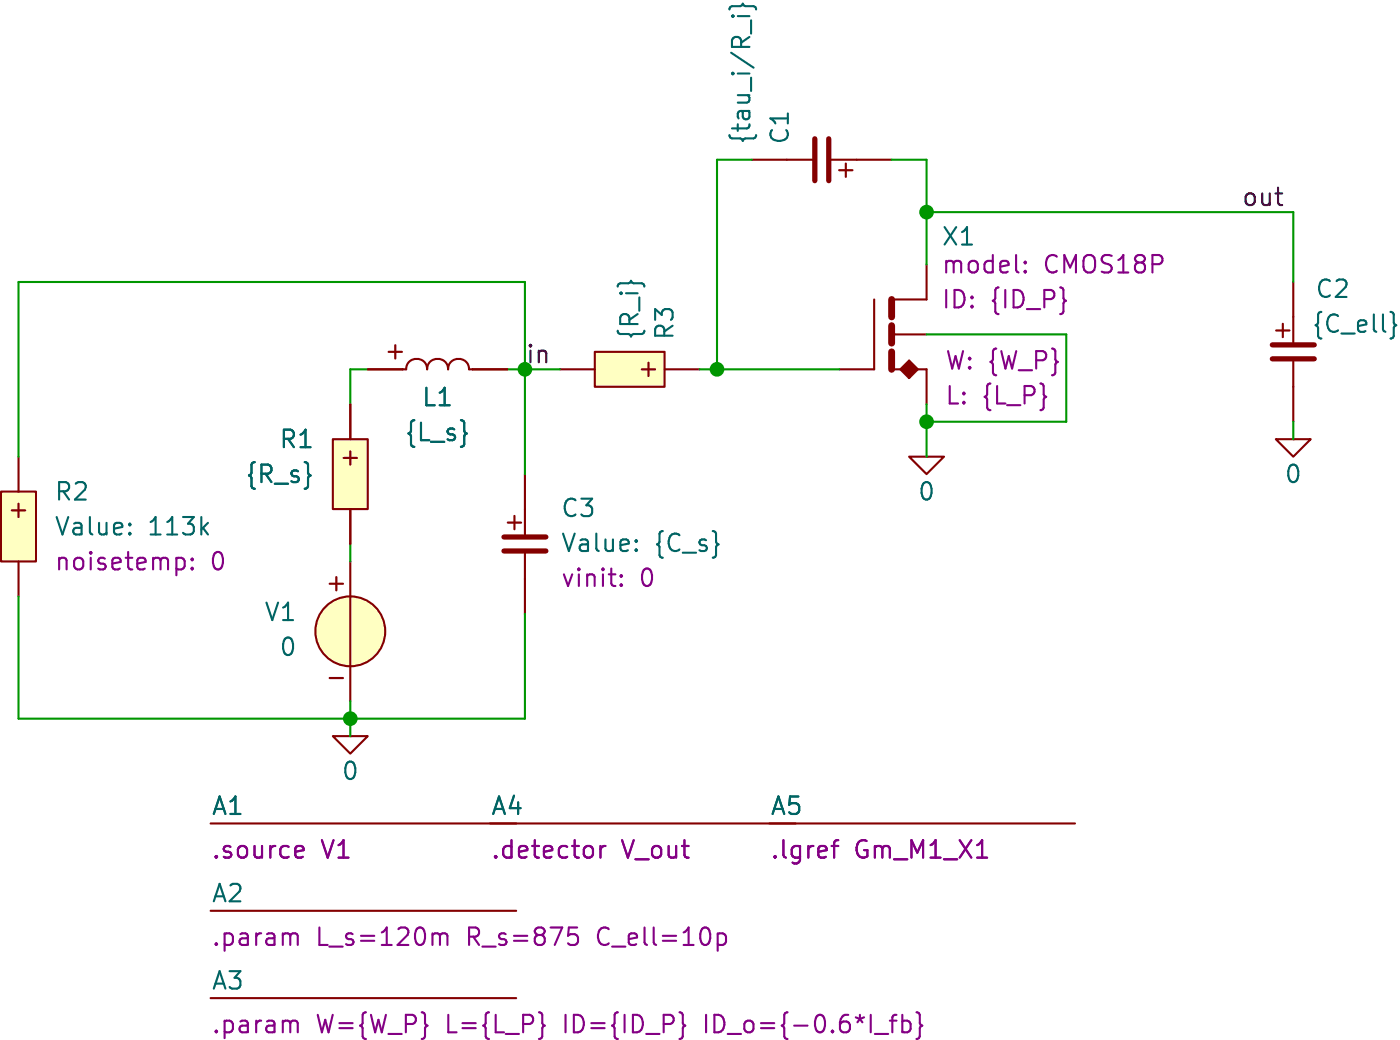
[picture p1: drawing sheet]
(kicad_sch
 (version 20231120)
 (generator "eeschema")
 (generator_version "8.0")
 (paper "A4")
 (title_block
  (title "A1_controller_single_pmos_optimization"))
 (lib_symbols
  (symbol "SLiCAP:C"
   (pin_numbers hide)
   (pin_names
    (offset 1.016) hide) (exclude_from_sim no) (in_bom yes) (on_board yes)
   (property "Reference" "C?" (at 2.54 3.81 0) (effects (font (size 1.27 1.27)) (justify left)))
   (property "Value" "?" (at 2.54 1.27 0) (show_name) (effects (font (size 1.27 1.27)) (justify left)))
   (property "Footprint" "" (at 2.54 -1.27 0) (effects (font (size 1.27 1.27)) (hide yes)))
   (property "Datasheet" "" (at 2.54 -1.27 0) (effects (font (size 1.27 1.27)) (hide yes)))
   (property "Description" "Capacitor" (at 7.112 -6.096 0) (effects (font (size 1.27 1.27)) (hide yes)))
   (property "model" "C" (at 2.54 -3.81 0) (show_name) (effects (font (size 1.27 1.27)) (justify left) (hide yes)))
   (property "vinit" "0" (at 2.54 -1.27 0) (show_name) (effects (font (size 1.27 1.27)) (justify left)))
   (symbol "C_0_0"
    (text "+" (at -0.762 1.651 0) (effects (font (size 1.27 1.27)))))
   (symbol "C_0_1"
    (polyline (pts (xy -1.524 -0.508) (xy 1.524 -0.508)) (stroke (width 0.381) (type solid)) (fill (type none)))
    (polyline (pts (xy -1.524 0.508) (xy 1.524 0.508)) (stroke (width 0.381) (type solid)) (fill (type none)))
    (polyline (pts (xy 0 -2.54) (xy 0 -0.508)) (stroke (width 0) (type solid)) (fill (type none)))
    (polyline (pts (xy 0 2.54) (xy 0 0.508)) (stroke (width 0) (type solid)) (fill (type none))))
   (symbol "C_1_0"
    (pin passive line (at 0 5.08 270) (length 2.54) (name "1" (effects (font (size 1.27 1.27)))) (number "1" (effects (font (size 1.27 1.27)))))
    (pin passive line (at 0 -5.08 90) (length 2.54) (name "2" (effects (font (size 1.27 1.27)))) (number "2" (effects (font (size 1.27 1.27)))))))
  (symbol "SLiCAP:Command"
   (pin_numbers hide)
   (pin_names
    (offset 0) hide) (exclude_from_sim no) (in_bom yes) (on_board yes)
   (property "Reference" "A?" (at 0 1.27 0) (do_not_autoplace) (effects (font (size 1.27 1.27)) (justify left)))
   (property "Value" "" (at 0 -0.635 0) (effects (font (size 1.27 1.27)) (justify left) (hide yes)))
   (property "Footprint" "" (at 0 -1.27 0) (effects (font (size 1.27 1.27)) (justify left) (hide yes)))
   (property "Datasheet" "" (at 0 -1.27 0) (effects (font (size 1.27 1.27)) (justify left) (hide yes)))
   (property "Description" "SLiCAP command (.lib, .param, .model. subckt}" (at 23.114 -4.064 0) (effects (font (size 1.27 1.27)) (hide yes)))
   (property "command" "?" (at 0 -1.905 0) (do_not_autoplace) (effects (font (size 1.27 1.27)) (justify left)))
   (symbol "Command_0_1"
    (polyline (pts (xy 0 0) (xy 22.225 0)) (stroke (width 0) (type default)) (fill (type none)))))
  (symbol "SLiCAP:GND"
   (power)
   (pin_numbers hide)
   (pin_names
    (offset 0) hide) (exclude_from_sim no) (in_bom yes) (on_board yes)
   (property "Reference" "#0" (at 0 -5.08 0) (effects (font (size 1.27 1.27)) (hide yes)))
   (property "Value" "0" (at 0 -2.54 0) (do_not_autoplace) (effects (font (size 1.27 1.27))))
   (property "Footprint" "" (at 0 0 0) (effects (font (size 1.27 1.27)) (hide yes)))
   (property "Datasheet" "" (at 0 -10.16 0) (effects (font (size 1.27 1.27)) (hide yes)))
   (property "Description" "0V reference potential" (at 0 -7.62 0) (effects (font (size 1.27 1.27)) (hide yes)))
   (symbol "GND_0_1"
    (polyline (pts (xy -1.27 0) (xy 0 -1.27) (xy 1.27 0) (xy -1.27 0)) (stroke (width 0) (type default)) (fill (type none))))
   (symbol "GND_1_1"
    (pin power_in line (at 0 0 0) (length 0) (name "~" (effects (font (size 1.016 1.016)))) (number "1" (effects (font (size 1.016 1.016)))))))
  (symbol "SLiCAP:L"
   (pin_numbers hide)
   (pin_names
    (offset 1.016) hide) (exclude_from_sim no) (in_bom yes) (on_board yes)
   (property "Reference" "L?" (at 2.54 3.81 0) (effects (font (size 1.27 1.27)) (justify left)))
   (property "Value" "?" (at 2.54 1.27 0) (show_name) (effects (font (size 1.27 1.27)) (justify left)))
   (property "Footprint" "" (at 3.175 -3.175 0) (effects (font (size 1.27 1.27)) (hide yes)))
   (property "Datasheet" "" (at 3.175 -3.175 0) (effects (font (size 1.27 1.27)) (hide yes)))
   (property "Description" "Inductor" (at 6.35 -5.334 0) (effects (font (size 1.27 1.27)) (hide yes)))
   (property "model" "L" (at 2.286 -3.302 0) (show_name) (effects (font (size 1.27 1.27)) (justify left) (hide yes)))
   (property "iinit" "0" (at 5.715 -1.27 0) (show_name) (effects (font (size 1.27 1.27))))
   (symbol "L_0_0"
    (text "+" (at 1.27 3.175 0) (effects (font (size 1.27 1.27)))))
   (symbol "L_0_1"
    (arc (start 0 -2.286) (mid 0.759 -1.524) (end 0 -0.762) (stroke (width 0) (type solid)) (fill (type none)))
    (arc (start 0 -0.762) (mid 0.759 0) (end 0 0.762) (stroke (width 0) (type solid)) (fill (type none)))
    (polyline (pts (xy 0 -2.54) (xy 0 -2.286)) (stroke (width 0) (type solid)) (fill (type none)))
    (polyline (pts (xy 0 2.286) (xy 0 2.54)) (stroke (width 0) (type solid)) (fill (type none)))
    (arc (start 0 0.762) (mid 0.759 1.524) (end 0 2.286) (stroke (width 0) (type solid)) (fill (type none))))
   (symbol "L_1_0"
    (pin passive line (at 0 5.08 270) (length 2.54) (name "1" (effects (font (size 1.27 1.27)))) (number "1" (effects (font (size 1.27 1.27)))))
    (pin passive line (at 0 -5.08 90) (length 2.54) (name "2" (effects (font (size 1.27 1.27)))) (number "2" (effects (font (size 1.27 1.27)))))))
  (symbol "SLiCAP:R"
   (pin_numbers hide)
   (pin_names
    (offset 1.016) hide) (exclude_from_sim no) (in_bom yes) (on_board yes)
   (property "Reference" "R?" (at 1.905 3.81 0) (effects (font (size 1.27 1.27)) (justify left)))
   (property "Value" "?" (at 1.905 1.905 0) (show_name) (effects (font (size 1.27 1.27)) (justify left)))
   (property "Footprint" "" (at 0.635 -3.175 0) (effects (font (size 1.27 1.27)) (hide yes)))
   (property "Datasheet" "" (at 0.635 -3.175 0) (effects (font (size 1.27 1.27)) (hide yes)))
   (property "Description" "Resistor (cannot have zero resistance)" (at 21.082 -5.842 0) (effects (font (size 1.27 1.27)) (hide yes)))
   (property "model" "R" (at 1.905 -3.81 0) (show_name) (effects (font (size 1.27 1.27)) (justify left) (hide yes)))
   (property "noisetemp" "0" (at 1.905 0 0) (show_name) (effects (font (size 1.27 1.27)) (justify left)))
   (property "noiseflow" "0" (at 15.24 0 0) (show_name) (effects (font (size 1.27 1.27)) (justify left)))
   (property "dcvar" "0" (at 1.905 -1.905 0) (show_name) (effects (font (size 1.27 1.27)) (justify left)))
   (property "dcvarlot" "0" (at 15.24 -1.905 0) (show_name) (effects (font (size 1.27 1.27)) (justify left)))
   (symbol "R_0_0"
    (text "+" (at 0 1.27 0) (effects (font (size 1.27 1.27)))))
   (symbol "R_1_0"
    (pin passive line (at 0 5.08 270) (length 2.54) (name "1" (effects (font (size 1.27 1.27)))) (number "1" (effects (font (size 1.27 1.27)))))
    (pin passive line (at 0 -5.08 90) (length 2.54) (name "2" (effects (font (size 1.27 1.27)))) (number "2" (effects (font (size 1.27 1.27))))))
   (symbol "R_1_1"
    (rectangle (start -1.27 2.54) (end 1.27 -2.54) (stroke (width 0) (type solid)) (fill (type background)))))
  (symbol "SLiCAP:V"
   (pin_numbers hide)
   (pin_names
    (offset 0) hide) (exclude_from_sim no) (in_bom yes) (on_board yes)
   (property "Reference" "V?" (at 3.175 4.445 0) (effects (font (size 1.27 1.27)) (justify left)))
   (property "Value" "?" (at 3.175 2.54 0) (show_name) (effects (font (size 1.27 1.27)) (justify left)))
   (property "Footprint" "" (at 0 -1.27 0) (effects (font (size 1.27 1.27)) (justify left) (hide yes)))
   (property "Datasheet" "" (at 0 -1.27 0) (effects (font (size 1.27 1.27)) (justify left) (hide yes)))
   (property "Description" "Independent voltage source" (at 16.51 -7.112 0) (effects (font (size 1.27 1.27)) (hide yes)))
   (property "noise" "0" (at 3.175 -3.175 0) (show_name) (effects (font (size 1.27 1.27)) (justify left)))
   (property "dc" "0" (at 3.175 0.635 0) (show_name) (effects (font (size 1.27 1.27)) (justify left)))
   (property "dcvar" "0" (at 3.175 -1.27 0) (show_name) (effects (font (size 1.27 1.27)) (justify left)))
   (property "model" "V" (at 3.175 -5.08 0) (show_name) (effects (font (size 1.27 1.27)) (justify left) (hide yes)))
   (symbol "V_0_0"
    (text "+" (at -1.016 3.556 0) (effects (font (size 1.27 1.27))))
    (text "-" (at -1.016 -3.302 0) (effects (font (size 1.27 1.27))))
    (pin power_out line (at 0 5.08 270) (length 2.54) (name "p" (effects (font (size 1.27 1.27)))) (number "1" (effects (font (size 1.27 1.27)))))
    (pin power_out line (at 0 -5.08 90) (length 2.54) (name "n" (effects (font (size 1.27 1.27)))) (number "2" (effects (font (size 1.27 1.27))))))
   (symbol "V_0_1"
    (polyline (pts (xy 0 2.54) (xy 0 -2.54)) (stroke (width 0) (type solid)) (fill (type none))))
   (symbol "V_1_0"
    (circle (center 0 0) (radius 2.54) (stroke (width 0) (type solid)) (fill (type background)))))
  (symbol "SLiCAP:XM"
   (pin_numbers hide)
   (pin_names
    (offset 0) hide) (exclude_from_sim no) (in_bom yes) (on_board yes)
   (property "Reference" "X?" (at 1.27 6.985 0) (effects (font (size 1.27 1.27)) (justify left)))
   (property "Value" "" (at 0.635 1.905 0) (effects (font (size 1.27 1.27)) (justify left) (hide yes)))
   (property "Footprint" "" (at 0 -1.27 0) (effects (font (size 1.27 1.27)) (hide yes)))
   (property "Datasheet" "" (at 0 -1.27 0) (effects (font (size 1.27 1.27)) (hide yes)))
   (property "Description" "MOSFET (small-signal N or P channel subcircuit with parameters W,  L, and ID)" (at 35.052 -7.112 0) (effects (font (size 1.27 1.27)) (hide yes)))
   (property "model" "?" (at 1.27 5.08 0) (show_name) (effects (font (size 1.27 1.27)) (justify left)))
   (property "W" "{W}" (at 1.27 -1.905 0) (show_name) (do_not_autoplace) (effects (font (size 1.27 1.27)) (justify left)))
   (property "L" "{L}" (at 1.27 -4.445 0) (show_name) (do_not_autoplace) (effects (font (size 1.27 1.27)) (justify left)))
   (property "ID" "{ID}" (at 1.27 2.54 0) (show_name) (do_not_autoplace) (effects (font (size 1.27 1.27)) (justify left)))
   (symbol "XM_0_1"
    (polyline (pts (xy -3.81 -2.54) (xy -3.81 2.54)) (stroke (width 0) (type default)) (fill (type none)))
    (polyline (pts (xy -1.905 -2.54) (xy -1.27 -1.905) (xy -1.27 -3.175) (xy -1.905 -2.54)) (stroke (width 0) (type solid)) (fill (type outline)))
    (polyline (pts (xy -0.635 -2.54) (xy -1.27 -1.905) (xy -1.27 -3.175) (xy -0.635 -2.54)) (stroke (width 0) (type solid)) (fill (type outline))))
   (symbol "XM_1_0"
    (pin unspecified line (at 0 5.08 270) (length 2.54) (name "D" (effects (font (size 1.27 1.27)))) (number "1" (effects (font (size 1.27 1.27)))))
    (pin unspecified line (at -6.35 -2.54 0) (length 2.54) (name "G" (effects (font (size 1.27 1.27)))) (number "2" (effects (font (size 1.27 1.27)))))
    (pin unspecified line (at 0 -5.08 90) (length 2.54) (name "S" (effects (font (size 1.27 1.27)))) (number "3" (effects (font (size 1.27 1.27)))))
    (pin unspecified line (at 0 0 180) (length 2.54) (name "B" (effects (font (size 1.27 1.27)))) (number "4" (effects (font (size 1.27 1.27))))))
   (symbol "XM_1_1"
    (polyline (pts (xy -2.54 -2.54) (xy -2.54 -1.27)) (stroke (width 0.5) (type solid)) (fill (type none)))
    (polyline (pts (xy -2.54 -0.635) (xy -2.54 0.635)) (stroke (width 0.5) (type solid)) (fill (type none)))
    (polyline (pts (xy -2.54 1.27) (xy -2.54 2.54)) (stroke (width 0.5) (type solid)) (fill (type none)))
    (polyline (pts (xy 0 -2.54) (xy -2.54 -2.54)) (stroke (width 0) (type default)) (fill (type none)))
    (polyline (pts (xy 0 2.54) (xy -2.54 2.54)) (stroke (width 0) (type default)) (fill (type none))))))
 (junction
  (at 76.2 52.07)
  (diameter 0)
  (color 0 0 0 0))
 (junction
  (at 62.23 52.07)
  (diameter 0)
  (color 0 0 0 0))
 (junction
  (at 91.44 55.88)
  (diameter 0)
  (color 0 0 0 0))
 (junction
  (at 91.44 40.64)
  (diameter 0)
  (color 0 0 0 0))
 (junction
  (at 49.53 77.47)
  (diameter 0)
  (color 0 0 0 0))
 (wire
  (pts (xy 62.23 52.07) (xy 64.77 52.07))
  (stroke (width 0) (type default)))
 (wire
  (pts (xy 49.53 54.61) (xy 49.53 52.07))
  (stroke (width 0) (type default)))
 (wire
  (pts (xy 88.9 36.83) (xy 91.44 36.83))
  (stroke (width 0) (type default)))
 (wire
  (pts (xy 25.4 58.42) (xy 25.4 45.72))
  (stroke (width 0) (type default)))
 (wire
  (pts (xy 91.44 55.88) (xy 101.6 55.88))
  (stroke (width 0) (type default)))
 (wire
  (pts (xy 49.53 52.07) (xy 50.8 52.07))
  (stroke (width 0) (type default)))
 (wire
  (pts (xy 91.44 36.83) (xy 91.44 40.64))
  (stroke (width 0) (type default)))
 (wire
  (pts (xy 25.4 68.58) (xy 25.4 77.47))
  (stroke (width 0) (type default)))
 (wire
  (pts (xy 91.44 55.88) (xy 91.44 58.42))
  (stroke (width 0) (type default)))
 (wire
  (pts (xy 25.4 45.72) (xy 62.23 45.72))
  (stroke (width 0) (type default)))
 (wire
  (pts (xy 25.4 77.47) (xy 49.53 77.47))
  (stroke (width 0) (type default)))
 (wire
  (pts (xy 62.23 59.69) (xy 62.23 52.07))
  (stroke (width 0) (type default)))
 (wire
  (pts (xy 74.93 52.07) (xy 76.2 52.07))
  (stroke (width 0) (type default)))
 (wire
  (pts (xy 91.44 49.53) (xy 101.6 49.53))
  (stroke (width 0) (type default)))
 (wire
  (pts (xy 62.23 45.72) (xy 62.23 52.07))
  (stroke (width 0) (type default)))
 (wire
  (pts (xy 101.6 49.53) (xy 101.6 55.88))
  (stroke (width 0) (type default)))
 (wire
  (pts (xy 62.23 77.47) (xy 49.53 77.47))
  (stroke (width 0) (type default)))
 (wire
  (pts (xy 49.53 64.77) (xy 49.53 66.04))
  (stroke (width 0) (type default)))
 (wire
  (pts (xy 49.53 76.2) (xy 49.53 77.47))
  (stroke (width 0) (type default)))
 (wire
  (pts (xy 62.23 69.85) (xy 62.23 77.47))
  (stroke (width 0) (type default)))
 (wire
  (pts (xy 60.96 52.07) (xy 62.23 52.07))
  (stroke (width 0) (type default)))
 (wire
  (pts (xy 76.2 52.07) (xy 85.09 52.07))
  (stroke (width 0) (type default)))
 (wire
  (pts (xy 91.44 40.64) (xy 118.11 40.64))
  (stroke (width 0) (type default)))
 (wire
  (pts (xy 91.44 40.64) (xy 91.44 44.45))
  (stroke (width 0) (type default)))
 (wire
  (pts (xy 118.11 57.15) (xy 118.11 55.88))
  (stroke (width 0) (type default)))
 (wire
  (pts (xy 78.74 36.83) (xy 76.2 36.83))
  (stroke (width 0) (type default)))
 (wire
  (pts (xy 91.44 54.61) (xy 91.44 55.88))
  (stroke (width 0) (type default)))
 (wire
  (pts (xy 76.2 36.83) (xy 76.2 52.07))
  (stroke (width 0) (type default)))
 (wire
  (pts (xy 118.11 40.64) (xy 118.11 45.72))
  (stroke (width 0) (type default)))
 (wire
  (pts (xy 49.53 77.47) (xy 49.53 78.74))
  (stroke (width 0) (type default)))
 (label "out"
  (at 114.3 40.64 0)
  (fields_autoplaced yes)
  (effects (font (size 1.27 1.27)) (justify left bottom)))
 (label "in"
  (at 62.23 52.07 0)
  (fields_autoplaced yes)
  (effects (font (size 1.27 1.27)) (justify left bottom)))
 (symbol
  (lib_id "SLiCAP:C")
  (at 83.82 36.83 270)
  (mirror x)
  (unit 1)
  (exclude_from_sim no)
  (in_bom yes)
  (on_board yes)
  (dnp no)
  (property "Reference" "C1" (at 80.772 35.814 0) (effects (font (size 1.27 1.27)) (justify left)))
  (property "Value" "{tau_i/R_i}" (at 77.978 35.814 0) (effects (font (size 1.27 1.27)) (justify left)))
  (property "Footprint" "" (at 82.55 34.29 0) (effects (font (size 1.27 1.27)) (hide yes)))
  (property "Datasheet" "" (at 82.55 34.29 0) (effects (font (size 1.27 1.27)) (hide yes)))
  (property "Description" "Capacitor" (at 77.724 29.718 0) (effects (font (size 1.27 1.27)) (hide yes)))
  (property "model" "C" (at 80.01 34.29 0) (show_name yes) (effects (font (size 1.27 1.27)) (justify left) (hide yes)))
  (property "vinit" "0" (at 69.7837 27.94 90) (show_name yes) (effects (font (size 1.27 1.27)) (justify right) (hide yes)))
  (pin "1")
  (pin "2"))
 (symbol
  (lib_id "SLiCAP:R")
  (at 69.85 52.07 270)
  (mirror x)
  (unit 1)
  (exclude_from_sim no)
  (in_bom yes)
  (on_board yes)
  (dnp no)
  (property "Reference" "R3" (at 72.39 50.038 0) (effects (font (size 1.27 1.27)) (justify left)))
  (property "Value" "{R_i}" (at 69.85 50.038 0) (effects (font (size 1.27 1.27)) (justify left)))
  (property "Footprint" "" (at 66.675 51.435 0) (effects (font (size 1.27 1.27)) (hide yes)))
  (property "Datasheet" "" (at 66.675 51.435 0) (effects (font (size 1.27 1.27)) (hide yes)))
  (property "Description" "Resistor (cannot have zero resistance)" (at 64.008 30.988 0) (effects (font (size 1.27 1.27)) (hide yes)))
  (property "model" "R" (at 66.04 50.165 0) (show_name yes) (effects (font (size 1.27 1.27)) (justify left) (hide yes)))
  (property "noisetemp" "0" (at 67.31 50.038 0) (show_name yes) (effects (font (size 1.27 1.27)) (justify left) (hide yes)))
  (property "noiseflow" "0" (at 68.5801 49.53 0) (show_name yes) (effects (font (size 1.27 1.27)) (justify left) (hide yes)))
  (property "dcvar" "0" (at 66.0401 49.53 0) (show_name yes) (effects (font (size 1.27 1.27)) (justify left) (hide yes)))
  (property "dcvarlot" "0" (at 63.5001 49.53 0) (show_name yes) (effects (font (size 1.27 1.27)) (justify left) (hide yes)))
  (pin "2")
  (pin "1"))
 (symbol
  (lib_id "SLiCAP:Command")
  (at 59.69 85.09 0)
  (unit 1)
  (exclude_from_sim no)
  (in_bom yes)
  (on_board yes)
  (dnp no)
  (fields_autoplaced yes)
  (property "Reference" "A4" (at 59.69 83.82 0) (do_not_autoplace yes) (effects (font (size 1.27 1.27)) (justify left)))
  (property "Value" "~" (at 59.69 85.725 0) (effects (font (size 1.27 1.27)) (justify left) (hide yes)))
  (property "Footprint" "" (at 59.69 86.36 0) (effects (font (size 1.27 1.27)) (justify left) (hide yes)))
  (property "Datasheet" "" (at 59.69 86.36 0) (effects (font (size 1.27 1.27)) (justify left) (hide yes)))
  (property "Description" "SLiCAP command (.lib, .param, .model. subckt}" (at 82.804 89.154 0) (effects (font (size 1.27 1.27)) (hide yes)))
  (property "command" ".detector V_out" (at 59.69 86.995 0) (do_not_autoplace yes) (effects (font (size 1.27 1.27)) (justify left))))
 (symbol
  (lib_id "SLiCAP:C")
  (at 118.11 50.8 0)
  (unit 1)
  (exclude_from_sim no)
  (in_bom yes)
  (on_board yes)
  (dnp no)
  (property "Reference" "C2" (at 119.634 46.228 0) (effects (font (size 1.27 1.27)) (justify left)))
  (property "Value" "{C_ell}" (at 119.38 48.768 0) (effects (font (size 1.27 1.27)) (justify left)))
  (property "Footprint" "" (at 120.65 52.07 0) (effects (font (size 1.27 1.27)) (hide yes)))
  (property "Datasheet" "" (at 120.65 52.07 0) (effects (font (size 1.27 1.27)) (hide yes)))
  (property "Description" "Capacitor" (at 125.222 56.896 0) (effects (font (size 1.27 1.27)) (hide yes)))
  (property "model" "C" (at 120.65 54.61 0) (show_name yes) (effects (font (size 1.27 1.27)) (justify left) (hide yes)))
  (property "vinit" "0" (at 127 64.8363 90) (show_name yes) (effects (font (size 1.27 1.27)) (justify right) (hide yes)))
  (pin "1")
  (pin "2"))
 (symbol
  (lib_id "SLiCAP:GND")
  (at 91.44 58.42 0)
  (mirror y)
  (unit 1)
  (exclude_from_sim no)
  (in_bom yes)
  (on_board yes)
  (dnp no)
  (fields_autoplaced yes)
  (property "Reference" "#02" (at 91.44 63.5 0) (effects (font (size 1.27 1.27)) (hide yes)))
  (property "Value" "0" (at 91.44 60.96 0) (do_not_autoplace yes) (effects (font (size 1.27 1.27))))
  (property "Footprint" "" (at 91.44 58.42 0) (effects (font (size 1.27 1.27)) (hide yes)))
  (property "Datasheet" "" (at 91.44 68.58 0) (effects (font (size 1.27 1.27)) (hide yes)))
  (property "Description" "0V reference potential" (at 91.44 66.04 0) (effects (font (size 1.27 1.27)) (hide yes)))
  (pin "1"))
 (symbol
  (lib_id "SLiCAP:C")
  (at 62.23 64.77 0)
  (unit 1)
  (exclude_from_sim no)
  (in_bom yes)
  (on_board yes)
  (dnp no)
  (fields_autoplaced yes)
  (property "Reference" "C3" (at 64.77 62.1636 0) (effects (font (size 1.27 1.27)) (justify left)))
  (property "Value" "{C_s}" (at 64.77 64.7036 0) (show_name yes) (effects (font (size 1.27 1.27)) (justify left)))
  (property "Footprint" "" (at 64.77 66.04 0) (effects (font (size 1.27 1.27)) (hide yes)))
  (property "Datasheet" "" (at 64.77 66.04 0) (effects (font (size 1.27 1.27)) (hide yes)))
  (property "Description" "Capacitor" (at 69.342 70.866 0) (effects (font (size 1.27 1.27)) (hide yes)))
  (property "model" "C" (at 64.77 68.58 0) (show_name yes) (effects (font (size 1.27 1.27)) (justify left) (hide yes)))
  (property "vinit" "0" (at 64.77 67.2436 0) (show_name yes) (effects (font (size 1.27 1.27)) (justify left)))
  (pin "1")
  (pin "2"))
 (symbol
  (lib_id "SLiCAP:R")
  (at 25.4 63.5 0)
  (unit 1)
  (exclude_from_sim no)
  (in_bom yes)
  (on_board yes)
  (dnp no)
  (fields_autoplaced yes)
  (property "Reference" "R2" (at 27.94 60.9599 0) (effects (font (size 1.27 1.27)) (justify left)))
  (property "Value" "113k" (at 27.94 63.4999 0) (show_name yes) (effects (font (size 1.27 1.27)) (justify left)))
  (property "Footprint" "" (at 26.035 66.675 0) (effects (font (size 1.27 1.27)) (hide yes)))
  (property "Datasheet" "" (at 26.035 66.675 0) (effects (font (size 1.27 1.27)) (hide yes)))
  (property "Description" "Resistor (cannot have zero resistance)" (at 46.482 69.342 0) (effects (font (size 1.27 1.27)) (hide yes)))
  (property "model" "R" (at 27.305 67.31 0) (show_name yes) (effects (font (size 1.27 1.27)) (justify left) (hide yes)))
  (property "noisetemp" "0" (at 27.94 66.0399 0) (show_name yes) (effects (font (size 1.27 1.27)) (justify left)))
  (property "noiseflow" "0" (at 27.94 64.7699 0) (show_name yes) (effects (font (size 1.27 1.27)) (justify left) (hide yes)))
  (property "dcvar" "0" (at 27.94 67.3099 0) (show_name yes) (effects (font (size 1.27 1.27)) (justify left) (hide yes)))
  (property "dcvarlot" "0" (at 27.94 69.8499 0) (show_name yes) (effects (font (size 1.27 1.27)) (justify left) (hide yes)))
  (pin "1")
  (pin "2"))
 (symbol
  (lib_id "SLiCAP:Command")
  (at 39.37 85.09 0)
  (unit 1)
  (exclude_from_sim no)
  (in_bom yes)
  (on_board yes)
  (dnp no)
  (fields_autoplaced yes)
  (property "Reference" "A1" (at 39.37 83.82 0) (do_not_autoplace yes) (effects (font (size 1.27 1.27)) (justify left)))
  (property "Value" "~" (at 39.37 85.725 0) (effects (font (size 1.27 1.27)) (justify left) (hide yes)))
  (property "Footprint" "" (at 39.37 86.36 0) (effects (font (size 1.27 1.27)) (justify left) (hide yes)))
  (property "Datasheet" "" (at 39.37 86.36 0) (effects (font (size 1.27 1.27)) (justify left) (hide yes)))
  (property "Description" "SLiCAP command (.lib, .param, .model. subckt}" (at 62.484 89.154 0) (effects (font (size 1.27 1.27)) (hide yes)))
  (property "command" ".source V1" (at 39.37 86.995 0) (do_not_autoplace yes) (effects (font (size 1.27 1.27)) (justify left))))
 (symbol
  (lib_id "SLiCAP:L")
  (at 55.88 52.07 90)
  (unit 1)
  (exclude_from_sim no)
  (in_bom yes)
  (on_board yes)
  (dnp no)
  (property "Reference" "L1" (at 55.88 54.102 90) (effects (font (size 1.27 1.27))))
  (property "Value" "{L_s}" (at 55.88 56.642 90) (effects (font (size 1.27 1.27))))
  (property "Footprint" "" (at 59.055 48.895 0) (effects (font (size 1.27 1.27)) (hide yes)))
  (property "Datasheet" "" (at 59.055 48.895 0) (effects (font (size 1.27 1.27)) (hide yes)))
  (property "Description" "Inductor" (at 61.214 45.72 0) (effects (font (size 1.27 1.27)) (hide yes)))
  (property "model" "L" (at 59.182 49.784 0) (show_name yes) (effects (font (size 1.27 1.27)) (justify left) (hide yes)))
  (property "iinit" "0" (at 55.0517 46.99 90) (show_name yes) (effects (font (size 1.27 1.27)) (hide yes)))
  (pin "2")
  (pin "1"))
 (symbol
  (lib_id "SLiCAP:Command")
  (at 80.01 85.09 0)
  (unit 1)
  (exclude_from_sim no)
  (in_bom yes)
  (on_board yes)
  (dnp no)
  (fields_autoplaced yes)
  (property "Reference" "A5" (at 80.01 83.82 0) (do_not_autoplace yes) (effects (font (size 1.27 1.27)) (justify left)))
  (property "Value" "~" (at 80.01 85.725 0) (effects (font (size 1.27 1.27)) (justify left) (hide yes)))
  (property "Footprint" "" (at 80.01 86.36 0) (effects (font (size 1.27 1.27)) (justify left) (hide yes)))
  (property "Datasheet" "" (at 80.01 86.36 0) (effects (font (size 1.27 1.27)) (justify left) (hide yes)))
  (property "Description" "SLiCAP command (.lib, .param, .model. subckt}" (at 103.124 89.154 0) (effects (font (size 1.27 1.27)) (hide yes)))
  (property "command" ".lgref Gm_M1_X1" (at 80.01 86.995 0) (do_not_autoplace yes) (effects (font (size 1.27 1.27)) (justify left))))
 (symbol
  (lib_id "SLiCAP:Command")
  (at 39.37 91.44 0)
  (unit 1)
  (exclude_from_sim no)
  (in_bom yes)
  (on_board yes)
  (dnp no)
  (property "Reference" "A2" (at 39.37 90.17 0) (do_not_autoplace yes) (effects (font (size 1.27 1.27)) (justify left)))
  (property "Value" "~" (at 39.37 92.075 0) (effects (font (size 1.27 1.27)) (justify left) (hide yes)))
  (property "Footprint" "" (at 39.37 92.71 0) (effects (font (size 1.27 1.27)) (justify left) (hide yes)))
  (property "Datasheet" "" (at 39.37 92.71 0) (effects (font (size 1.27 1.27)) (justify left) (hide yes)))
  (property "Description" "SLiCAP command (.lib, .param, .model. subckt}" (at 62.484 95.504 0) (effects (font (size 1.27 1.27)) (hide yes)))
  (property "command" ".param L_s=120m R_s=875 C_ell=10p" (at 39.37 93.345 0) (do_not_autoplace yes) (effects (font (size 1.27 1.27)) (justify left))))
 (symbol
  (lib_id "SLiCAP:XM")
  (at 91.44 49.53 0)
  (unit 1)
  (exclude_from_sim no)
  (in_bom yes)
  (on_board yes)
  (dnp no)
  (property "Reference" "X1" (at 92.456 42.418 0) (effects (font (size 1.27 1.27)) (justify left)))
  (property "Value" "~" (at 92.075 47.625 0) (effects (font (size 1.27 1.27)) (justify left) (hide yes)))
  (property "Footprint" "" (at 91.44 50.8 0) (effects (font (size 1.27 1.27)) (hide yes)))
  (property "Datasheet" "" (at 91.44 50.8 0) (effects (font (size 1.27 1.27)) (hide yes)))
  (property "Description" "MOSFET (small-signal N or P channel subcircuit with parameters W,  L, and ID)" (at 126.492 56.642 0) (effects (font (size 1.27 1.27)) (hide yes)))
  (property "model" "CMOS18P" (at 92.456 44.45 0) (show_name yes) (effects (font (size 1.27 1.27)) (justify left)))
  (property "W" "{W_P}" (at 92.71 51.435 0) (show_name yes) (do_not_autoplace yes) (effects (font (size 1.27 1.27)) (justify left)))
  (property "L" "{L_P}" (at 92.71 53.975 0) (show_name yes) (do_not_autoplace yes) (effects (font (size 1.27 1.27)) (justify left)))
  (property "ID" "{ID_P}" (at 92.456 46.99 0) (show_name yes) (do_not_autoplace yes) (effects (font (size 1.27 1.27)) (justify left)))
  (pin "1")
  (pin "3")
  (pin "4")
  (pin "2"))
 (symbol
  (lib_id "SLiCAP:Command")
  (at 39.37 97.79 0)
  (unit 1)
  (exclude_from_sim no)
  (in_bom yes)
  (on_board yes)
  (dnp no)
  (property "Reference" "A3" (at 39.37 96.52 0) (do_not_autoplace yes) (effects (font (size 1.27 1.27)) (justify left)))
  (property "Value" "~" (at 39.37 98.425 0) (effects (font (size 1.27 1.27)) (justify left) (hide yes)))
  (property "Footprint" "" (at 39.37 99.06 0) (effects (font (size 1.27 1.27)) (justify left) (hide yes)))
  (property "Datasheet" "" (at 39.37 99.06 0) (effects (font (size 1.27 1.27)) (justify left) (hide yes)))
  (property "Description" "SLiCAP command (.lib, .param, .model. subckt}" (at 62.484 101.854 0) (effects (font (size 1.27 1.27)) (hide yes)))
  (property "command" ".param W={W_P} L={L_P} ID={ID_P} ID_o={-0.6*I_fb}" (at 39.37 99.695 0) (do_not_autoplace yes) (effects (font (size 1.27 1.27)) (justify left))))
 (symbol
  (lib_id "SLiCAP:R")
  (at 49.53 59.69 0)
  (unit 1)
  (exclude_from_sim no)
  (in_bom yes)
  (on_board yes)
  (dnp no)
  (property "Reference" "R1" (at 46.99 57.1499 0) (effects (font (size 1.27 1.27)) (justify right)))
  (property "Value" "{R_s}" (at 46.99 59.6899 0) (effects (font (size 1.27 1.27)) (justify right)))
  (property "Footprint" "" (at 50.165 62.865 0) (effects (font (size 1.27 1.27)) (hide yes)))
  (property "Datasheet" "" (at 50.165 62.865 0) (effects (font (size 1.27 1.27)) (hide yes)))
  (property "Description" "Resistor (cannot have zero resistance)" (at 70.612 65.532 0) (effects (font (size 1.27 1.27)) (hide yes)))
  (property "model" "R" (at 51.435 63.5 0) (show_name yes) (effects (font (size 1.27 1.27)) (justify left) (hide yes)))
  (property "noisetemp" "0" (at 46.99 62.2299 0) (effects (font (size 1.27 1.27)) (justify right) (hide yes)))
  (property "noiseflow" "0" (at 52.07 60.9599 0) (show_name yes) (effects (font (size 1.27 1.27)) (justify left) (hide yes)))
  (property "dcvar" "0" (at 52.07 63.4999 0) (show_name yes) (effects (font (size 1.27 1.27)) (justify left) (hide yes)))
  (property "dcvarlot" "0" (at 52.07 66.0399 0) (show_name yes) (effects (font (size 1.27 1.27)) (justify left) (hide yes)))
  (pin "1")
  (pin "2"))
 (symbol
  (lib_id "SLiCAP:GND")
  (at 118.11 57.15 0)
  (mirror y)
  (unit 1)
  (exclude_from_sim no)
  (in_bom yes)
  (on_board yes)
  (dnp no)
  (fields_autoplaced yes)
  (property "Reference" "#04" (at 118.11 62.23 0) (effects (font (size 1.27 1.27)) (hide yes)))
  (property "Value" "0" (at 118.11 59.69 0) (do_not_autoplace yes) (effects (font (size 1.27 1.27))))
  (property "Footprint" "" (at 118.11 57.15 0) (effects (font (size 1.27 1.27)) (hide yes)))
  (property "Datasheet" "" (at 118.11 67.31 0) (effects (font (size 1.27 1.27)) (hide yes)))
  (property "Description" "0V reference potential" (at 118.11 64.77 0) (effects (font (size 1.27 1.27)) (hide yes)))
  (pin "1"))
 (symbol
  (lib_id "SLiCAP:V")
  (at 49.53 71.12 0)
  (unit 1)
  (exclude_from_sim no)
  (in_bom yes)
  (on_board yes)
  (dnp no)
  (property "Reference" "V1" (at 45.72 69.7229 0) (effects (font (size 1.27 1.27)) (justify right)))
  (property "Value" "0" (at 45.72 72.2629 0) (effects (font (size 1.27 1.27)) (justify right)))
  (property "Footprint" "" (at 49.53 72.39 0) (effects (font (size 1.27 1.27)) (justify left) (hide yes)))
  (property "Datasheet" "" (at 49.53 72.39 0) (effects (font (size 1.27 1.27)) (justify left) (hide yes)))
  (property "Description" "Independent voltage source" (at 66.04 78.232 0) (effects (font (size 1.27 1.27)) (hide yes)))
  (property "noise" "0" (at 53.34 70.9929 0) (show_name yes) (effects (font (size 1.27 1.27)) (justify left) (hide yes)))
  (property "dc" "0" (at 53.34 73.5329 0) (show_name yes) (effects (font (size 1.27 1.27)) (justify left) (hide yes)))
  (property "dcvar" "0" (at 53.34 76.0729 0) (show_name yes) (effects (font (size 1.27 1.27)) (justify left) (hide yes)))
  (property "model" "V" (at 52.705 76.2 0) (show_name yes) (effects (font (size 1.27 1.27)) (justify left) (hide yes)))
  (pin "2")
  (pin "1"))
 (symbol
  (lib_id "SLiCAP:GND")
  (at 49.53 78.74 0)
  (mirror y)
  (unit 1)
  (exclude_from_sim no)
  (in_bom yes)
  (on_board yes)
  (dnp no)
  (fields_autoplaced yes)
  (property "Reference" "#01" (at 49.53 83.82 0) (effects (font (size 1.27 1.27)) (hide yes)))
  (property "Value" "0" (at 49.53 81.28 0) (do_not_autoplace yes) (effects (font (size 1.27 1.27))))
  (property "Footprint" "" (at 49.53 78.74 0) (effects (font (size 1.27 1.27)) (hide yes)))
  (property "Datasheet" "" (at 49.53 88.9 0) (effects (font (size 1.27 1.27)) (hide yes)))
  (property "Description" "0V reference potential" (at 49.53 86.36 0) (effects (font (size 1.27 1.27)) (hide yes)))
  (pin "1"))
 (sheet_instances
  (path ""
   (page "1"))))
